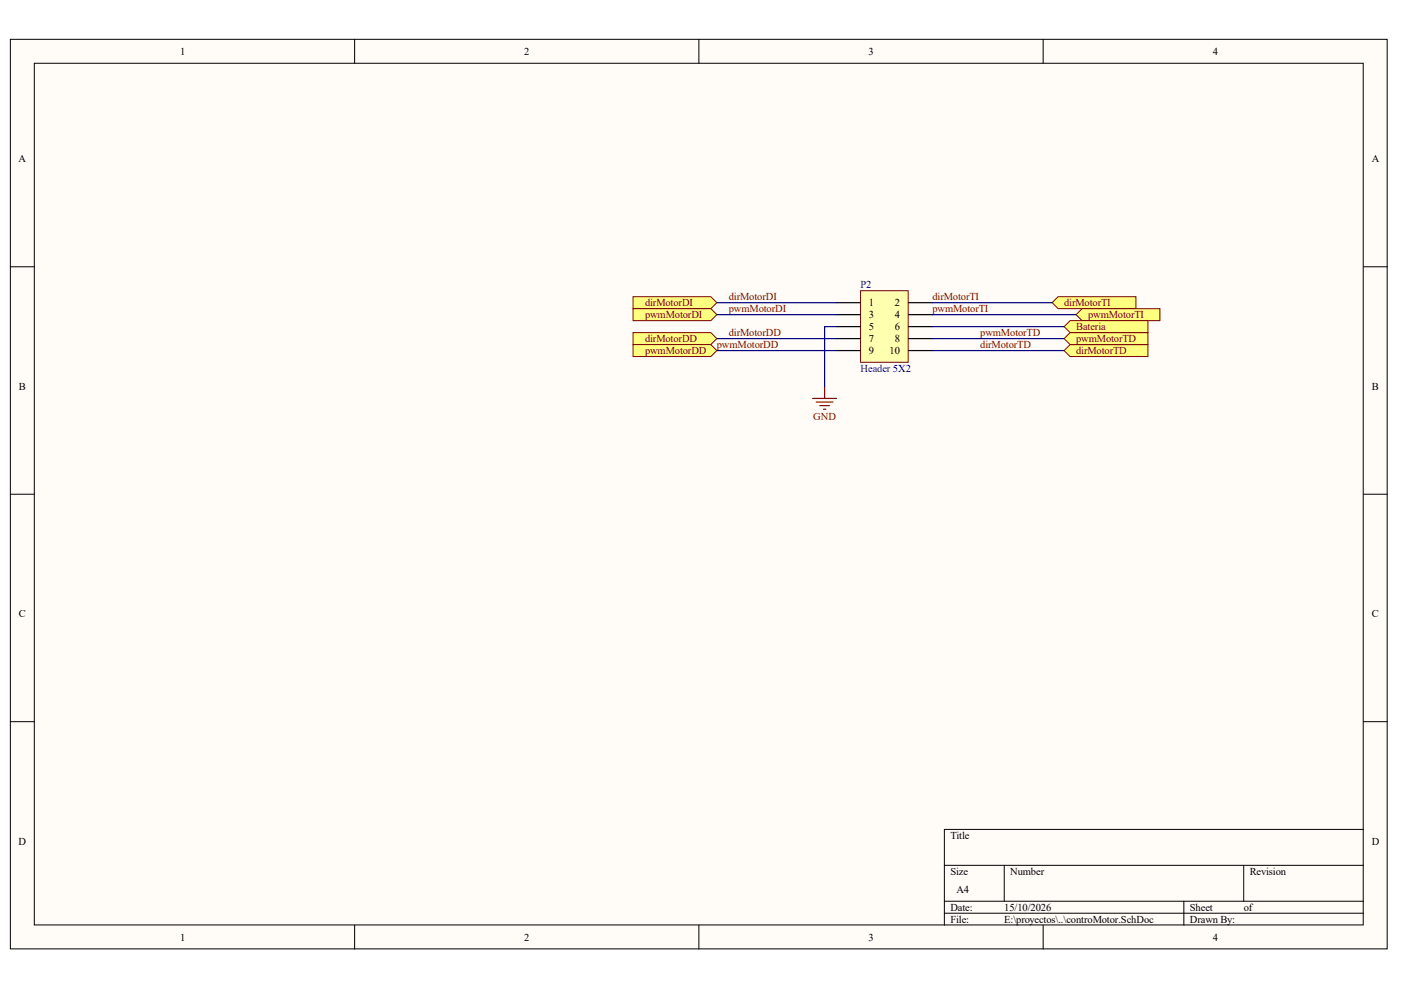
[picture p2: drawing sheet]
<svg xmlns="http://www.w3.org/2000/svg" width="297mm" height="210mm" viewBox="0 0 297 210" stroke-linecap="round" stroke-linejoin="round" font-family="sans-serif">
<g fill="#fffcf8" stroke="#000" stroke-width=".21">
<path d="M2.2 8.3h291.9v192.9h-291.9z"/>
<path d="M7.3 13.4h281.7v182.7h-281.7z"/>
</g>
<g fill="none" stroke="#000" stroke-width=".21">
<path d="M75.2 8.3v5.1M148.2 8.3v5.1M221.2 8.3v5.1M2.2 56.6h5.1M289.1 56.6h5.1M2.2 104.8h5.1M289.1 104.8h5.1M2.2 153h5.1M289.1 153h5.1M289.1 175.9h-88.9v20.3M75.2 196.2v5M148.2 196.2v5"/>
<path d="M200.2 183.5h88.9M200.2 191.1h88.9M200.2 193.6h88.9M212.9 183.5v7.6M221.2 196.2v5M251 191.1v5.1M263.7 183.5v7.6"/>
</g>
<g fill="#ffff80" stroke="#800000" stroke-width=".21">
<path d="M223.1 64.2l1.2-1.3h16.5v2.5h-16.5z" fill-rule="evenodd"/>
<path d="M228.1 66.7l1.3-1.3h16.5v2.6h-16.5z" fill-rule="evenodd"/>
<path d="M134.2 62.9h16.5l1.3 1.3-1.3 1.2h-16.5z" fill-rule="evenodd"/>
<path d="M134.2 65.4h16.5l1.3 1.3-1.3 1.3h-16.5z" fill-rule="evenodd"/>
<path d="M134.2 70.5h16.5l1.3 1.3-1.3 1.3h-16.5z" fill-rule="evenodd"/>
<path d="M134.2 73.1h16.5l1.3 1.2-1.3 1.3h-16.5z" fill-rule="evenodd"/>
<path d="M225.6 74.3l1.3-1.2h16.5v2.5h-16.5z" fill-rule="evenodd"/>
<path d="M225.6 71.8l1.3-1.3h16.5v2.6h-16.5z" fill-rule="evenodd"/>
</g>
<path d="M182.5 61.6h10.1v15.2h-10.1z" fill="#ffffb0" stroke="#800000" stroke-width=".21"/>
<path d="M177.4 64.2h5.1M177.4 66.7h5.1M177.4 69.3h5.1M177.4 71.8h5.1M177.4 74.3h5.1M192.6 64.2h5.1M192.6 66.7h5.1M192.6 69.3h5.1M192.6 71.8h5.1M192.6 74.3h5.1" fill="none" stroke="#000" stroke-width=".25"/>
<path d="M152 64.2h25.4M152 74.3h25.4M152 71.8h25.4M152 66.7h25.4M197.7 64.2h25.4M197.7 74.3h27.9M197.7 71.8h27.9M197.7 66.7h30.4" fill="none" stroke="#000080" stroke-width=".25"/>
<path d="M225.6 69.3l1.3-1.3h16.5v2.5h-16.5z" fill-rule="evenodd" fill="#ffff80" stroke="#800000" stroke-width=".21"/>
<path d="M172.3 84.5h5.1M173.1 85.2h3.5M173.8 86h2M174.6 86.8h.5M174.8 81.9v2.6" fill="none" stroke="#800000" stroke-width=".25"/>
<path d="M177.4 69.3h-2.6v12.6M197.7 69.3h27.9" fill="none" stroke="#000080" stroke-width=".25"/>
<g font-size="2.2">
<text x="38.2" y="11.6">1</text>
<text x="111.2" y="11.6">2</text>
<text x="184.2" y="11.6">3</text>
<text x="257.1" y="11.6">4</text>
<text x="3.9" y="34.4">A</text>
<text x="290.8" y="34.4">A</text>
<text x="184.2" y="64.9">1</text>
<text x="189.7" y="64.9">2</text>
<text x="184.2" y="67.4">3</text>
<text x="184.2" y="70">5</text>
<text x="189.7" y="67.4">4</text>
<text x="189.7" y="70">6</text>
<text x="184.2" y="72.5">7</text>
<text x="184.2" y="75.1">9</text>
<text x="188.6" y="75.1">10</text>
<text x="189.7" y="72.5">8</text>
<text x="4" y="82.7">B</text>
<text x="290.9" y="82.7">B</text>
<text x="4" y="130.9">C</text>
<text x="290.9" y="130.9">C</text>
<text x="3.9" y="179.1">D</text>
<text x="201.5" y="177.8">Title</text>
<text x="290.8" y="179.1">D</text>
<text x="201.5" y="185.5">Size</text>
<text x="214.2" y="185.5">Number</text>
<text x="265" y="185.5">Revision</text>
<text x="202.8" y="189.3">A4</text>
<text x="201.5" y="193.1">Date:</text>
<text x="201.5" y="195.6">File:</text>
<text x="212.9" y="193.1">15/10/2026</text>
<text x="212.9" y="195.6">E:\proyectos\..\controMotor.SchDoc</text>
<text x="252.3" y="193.1">Sheet</text>
<text x="252.3" y="195.6">Drawn By:</text>
<text x="263.7" y="193.1">of</text>
<text x="38.2" y="199.4">1</text>
<text x="111.2" y="199.4">2</text>
<text x="184.2" y="199.4">3</text>
<text x="257.1" y="199.4">4</text>
</g>
<g font-size="2.2" fill="#800000">
<text x="136.8" y="64.9">dirMotorDI</text>
<text x="154.5" y="63.6">dirMotorDI</text>
<text x="197.7" y="63.6">dirMotorTI</text>
<text x="225.6" y="64.9">dirMotorTI</text>
<text x="136.8" y="67.4">pwmMotorDI</text>
<text x="154.5" y="66.2">pwmMotorDI</text>
<text x="154.5" y="71.2">dirMotorDD</text>
<text x="197.7" y="66.2">pwmMotorTI</text>
<text x="207.8" y="71.2">pwmMotorTD</text>
<text x="228.1" y="70">Bateria</text>
<text x="230.7" y="67.4">pwmMotorTI</text>
<text x="136.8" y="72.5">dirMotorDD</text>
<text x="136.8" y="75.1">pwmMotorDD</text>
<text x="152" y="73.8">pwmMotorDD</text>
<text x="207.8" y="73.8">dirMotorTD</text>
<text x="228.1" y="75.1">dirMotorTD</text>
<text x="228.1" y="72.5">pwmMotorTD</text>
<text x="172.4" y="89">GND</text>
</g>
<g font-size="2.2" fill="#000080">
<text x="182.5" y="61.1">P2</text>
<text x="182.5" y="78.9">Header 5X2</text>
</g>
</svg>
